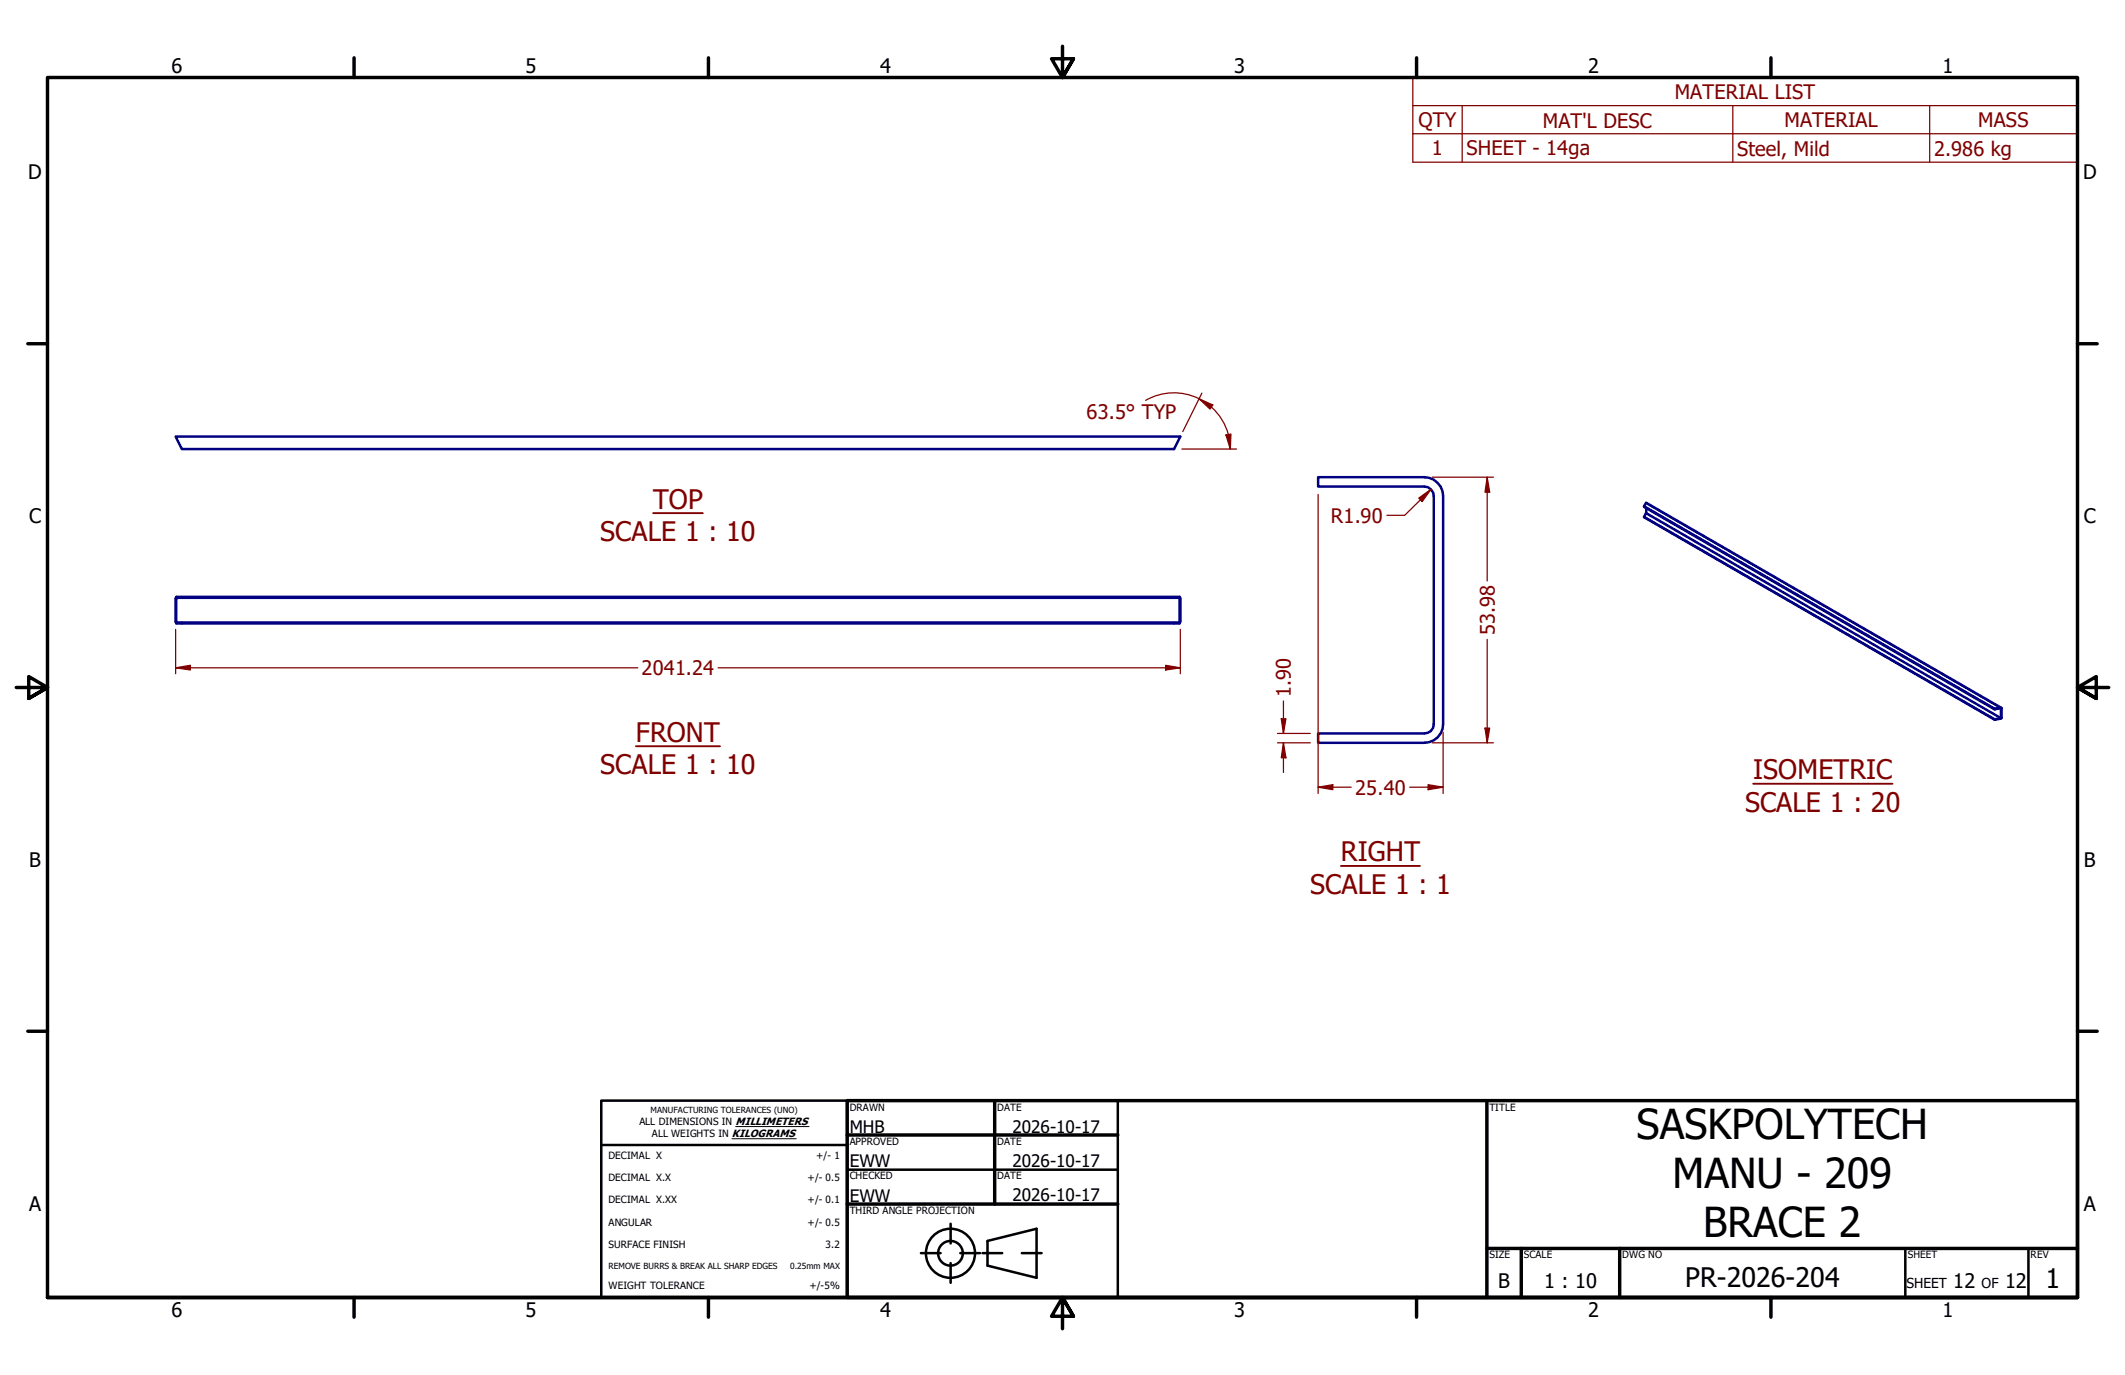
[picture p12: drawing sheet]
<svg xmlns="http://www.w3.org/2000/svg" width="432mm" height="279mm" viewBox="0 0 432 279" stroke-linecap="round" stroke-linejoin="round" font-family="sans-serif">
<!-- layer: Symbol (EDDT) -->
<path d="M132.7 104.3h10.1M129.2 151.6h17.1M356.2 159.3h28.4M272.5 176h16" fill="none" stroke="#800000" stroke-width=".38"/>
<!-- layer: Visible (EDDT) -->
<g fill="none" stroke="#000080" stroke-width=".51">
<path d="M35.7 88.7h204.1l-1.2 2.5h-201.6zM267.8 97h21.6a3.9 3.9 0 0 1 3.8 3.8v46.4a3.8 3.8 0 0 1-3.8 3.7h-21.6v-1.9h21.6a1.84 1.84 0 0 0 1.9-1.8v-46.4a1.95 1.95 0 0 0-1.9-1.9h-21.6zM334.1 105l71.2 41.2M334.1 102.9l71.2 41.1M334.5 103.2v1.1l-.4 .8 71.2 41.1M35.8 121.3h1.2v.2h-1.2v4.9l1.2 .1v.2h-1.2l-.1-.3v-4.9zM37 126.7h201.6M37 126.5h201.6M37 121.5h201.6M37 121.3h201.6M238.6 121.3h1.1l.1 .2v4.9l-.1 .3h-1.1v-.2l1.1-.1v-4.9h-1.1zM405.3 144l1.4-.1v2.1l-1.4 .2 1.3-.3v-2l-1.3 .2z"/>
<path d="M406.7 143.8l-72.2-41.6-.4 .7v.1l71.2 41.1"/>
</g>
<!-- layer: Visible Narrow (EDDT) -->
<path d="M334.5 104.3l72 41.6M334.5 102.2l72 41.6M334.5 104.2l72.1 41.7M406.5 143.9l.1 .1" fill="none" stroke="#000080" stroke-width=".38"/>
<!-- layer: Symbol (EDDT) -->
<path d="M287.1 21.5v-5.8h135v5.8M287.1 21.5h135v5.7M287.1 21.5v11.5h135v-5.8M287.1 27.2h135M297.1 21.5v11.5M352.1 21.5v11.5M392.1 21.5v11.5" fill="none" stroke="#800000" stroke-width=".25"/>
<!-- layer: Border (EDDT) -->
<g fill="none" stroke="#000" stroke-width=".7">
<path d="M71.9 11.7v4M144 11.7v4M215.9 9.4v6.3l-2.2-3.8h4.4l-2.2 3.8 2.2-3.8M287.8 11.7v4M359.9 11.7v4M5.7 69.8h4M422.1 69.8h4M3.3 139.7h6.4l-3.9-2.2v4.4l3.9-2.2-3.9 2.2M428.5 139.7h-6.4l3.9-2.2v4.4l-3.9-2.2 3.9 2.2M5.7 209.5h4M422.1 209.5h4M172.1 223.6h250v40.1h-250z"/>
<path d="M172.1 230.6h55M202.1 223.6v21.1M302.1 223.6v40.1M172.1 244.7h55M302.1 253.7h120M309.1 253.7v10M329.1 253.7v10M9.7 263.7v-248h412.4v248h-412.4h412.4M71.9 263.7v4M144 263.7v4M218.1 267.5l-2.2-3.8 2.2 3.8h-4.4l2.2-3.8v6.3M287.8 263.7v4"/>
<path d="M359.9 263.7v4"/>
</g>
<!-- layer: Title (EDDT) -->
<g fill="none" stroke="#000" stroke-width=".51">
<path d="M122.2 223.6h49.9v40.1h-49.9zM122.2 232.7h49.9M172.1 237.7h55M227.1 223.6v40.1M187.1 254.6h4M193.2 248.7v4M193.2 256.7v4M195.1 254.6h4M199.6 254.6h4M200.7 252.2l9.9-2.5v10l-9.9-2.5zM207.6 254.6h4M387.2 253.7v10"/>
<path d="M412.2 253.7v10"/>
<circle cx="193.1" cy="254.7" r="5"/>
<circle cx="193.1" cy="254.7" r="2.51"/>
</g>
<path d="M148.7 231.4h13.1M149.5 228.9h14.9" fill="none" stroke="#000" stroke-width=".2"/>
<!-- layer: Dimension (EDDT) -->
<path d="M35.7 135.7h3" fill="none" stroke="#800000" stroke-width=".25"/>
<path d="M35.7 135.7l3-.5v.9z" fill="#800000"/>
<path d="M35.7 135.7l3-.5v.9zM236.9 135.7h2.9" fill="none" stroke="#800000" stroke-width=".25"/>
<path d="M236.9 135.2l2.9 .5-2.9 .4z" fill="#800000"/>
<path d="M35.7 127.9v9M38.7 135.7h90.9M145.9 135.7h91M236.9 135.2l2.9 .5-2.9 .4zM239.8 127.9v9M267.8 160h3" fill="none" stroke="#800000" stroke-width=".25"/>
<path d="M267.8 160l3-.6v1.1z" fill="#800000"/>
<path d="M267.8 160l3-.6v1.1zM290.2 160h3" fill="none" stroke="#800000" stroke-width=".25"/>
<path d="M290.2 159.4l3 .6-3 .5z" fill="#800000"/>
<path d="M267.8 100.5v60.7M270.8 160h3.8M286.4 160h3.8M290.2 159.4l3 .6-3 .5zM293.2 148.8v12.4M302.2 148v2.9" fill="none" stroke="#800000" stroke-width=".25"/>
<path d="M301.8 148h.9l-.5 2.9z" fill="#800000"/>
<path d="M302.2 97v3M301.8 148h.9l-.5 2.9z" fill="none" stroke="#800000" stroke-width=".25"/>
<path d="M302.2 97l.5 3h-.9z" fill="#800000"/>
<path d="M243.6 81l2.5 1.7M291 97h12.5M302.2 97l.5 3h-.9zM302.2 100v18M302.2 129.9v18.1M291 150.9h12.5" fill="none" stroke="#800000" stroke-width=".25"/>
<path d="M243.6 81l2.8 1.3-.5 .8z" fill="#800000"/>
<path d="M243.6 81l2.8 1.3-.5 .8zM249.6 88.3l.4 2.9" fill="none" stroke="#800000" stroke-width=".25"/>
<path d="M249.1 88.4l1-.2-.1 3z" fill="#800000"/>
<path d="M244.2 79.9l-3.9 7.8M240.2 91.2h11.1M243.7 81a11.5 11.5 0 0 0-10.9 .4M246.1 82.7a11.5 11.5 0 0 1 3.5 5.6M249.1 88.4l1-.2-.1 3zM260.8 146v3" fill="none" stroke="#800000" stroke-width=".25"/>
<path d="M260.3 146h1l-.5 3z" fill="#800000"/>
<path d="M260.3 146h1l-.5 3zM260.8 150.9v3.1" fill="none" stroke="#800000" stroke-width=".25"/>
<path d="M260.8 150.9l.5 3.1h-1z" fill="#800000"/>
<path d="M290.8 99.4l-2.1 2.1M259.6 149h6.7M259.6 150.9h6.7M260.8 150.9l.5 3.1h-1zM260.8 142.4v3.6M260.8 154v3" fill="none" stroke="#800000" stroke-width=".25"/>
<path d="M288.3 101.2l2.5-1.8-1.8 2.5z" fill="#800000"/>
<path d="M288.3 101.2l2.5-1.8-1.8 2.5zM288.7 101.5l.7-.7-4 3.9h-3.6" fill="none" stroke="#800000" stroke-width=".25"/>
<g font-size="8.4">
<text x="332.5" y="231.4">SASKPOLYTECH</text>
<text x="339.9" y="241.4">MANU - 209</text>
<text x="346.1" y="251.4">BRACE 2</text>
</g>
<g font-size="5.5" fill="#800000">
<text x="132.7" y="103.4">TOP</text>
<text x="122" y="109.9">SCALE 1 : 10</text>
<text x="129.2" y="150.7">FRONT</text>
<text x="122" y="157.4">SCALE 1 : 10</text>
<text x="356.2" y="158.3">ISOMETRIC</text>
<text x="354.6" y="164.9">SCALE 1 : 20</text>
<text x="272.5" y="175">RIGHT</text>
<text x="266.3" y="181.6">SCALE 1 : 1</text>
</g>
<g font-size="5.5">
<text x="342.5" y="261.6">PR-2026-204</text>
<text x="415.7" y="261.7">1</text>
</g>
<g font-size="4.1">
<text x="34.9" y="14.7">6</text>
<text x="106.8" y="14.7">5</text>
<text x="178.8" y="14.7">4</text>
<text x="250.8" y="14.7">3</text>
<text x="322.7" y="14.7">2</text>
<text x="394.7" y="14.7">1</text>
<text x="5.7" y="36.4">D</text>
<text x="423.3" y="36.4">D</text>
<text x="5.9" y="106.3">C</text>
<text x="423.4" y="106.3">C</text>
<text x="5.9" y="176.1">B</text>
<text x="423.4" y="176.1">B</text>
<text x="5.9" y="246">A</text>
<text x="423.4" y="246">A</text>
<text x="304.4" y="261.7">B</text>
<text x="313.8" y="261.6">1 : 10</text>
<text x="396.9" y="261.6">12</text>
<text x="407.4" y="261.6">12</text>
<text x="34.9" y="267.7">6</text>
<text x="106.8" y="267.7">5</text>
<text x="178.8" y="267.7">4</text>
<text x="250.8" y="267.7">3</text>
<text x="322.7" y="267.7">2</text>
<text x="394.7" y="267.7">1</text>
</g>
<g font-size="4.1" fill="#800000">
<text x="340.3" y="20.1">MATERIAL LIST</text>
<text x="288.2" y="25.8">QTY</text>
<text x="313.5" y="25.9">MAT'L DESC</text>
<text x="362.6" y="25.8">MATERIAL</text>
<text x="402" y="25.8">MASS</text>
<text x="291" y="31.6">1</text>
<text x="298" y="31.6">SHEET - 14ga</text>
<text x="353" y="31.6">Steel, Mild</text>
<text x="393" y="31.6">2.986 kg</text>
<text x="220.8" y="85.2">63.5° TYP</text>
<text x="270.4" y="106.2">R1.90</text>
<text x="303.7" y="129.1" transform="rotate(-90 303.7 129.1)">53.98</text>
<text x="130.4" y="137.2">2041.24</text>
<text x="262.3" y="141.7" transform="rotate(-90 262.3 141.7)">1.90</text>
<text x="275.4" y="161.5">25.40</text>
</g>
<g font-size="3.5">
<text x="172.7" y="230.1">MHB</text>
<text x="205.7" y="230.1">2026-10-17</text>
<text x="172.7" y="237.2">EWW</text>
<text x="205.7" y="237.1">2026-10-17</text>
<text x="172.7" y="244.2">EWW</text>
<text x="205.7" y="244.1">2026-10-17</text>
</g>
<g font-size="2.8">
<text x="387.4" y="261.6">SHEET</text>
<text x="402.7" y="261.6">OF</text>
</g>
<g font-size="2">
<text x="172.7" y="225.7">DRAWN</text>
<text x="202.6" y="225.7">DATE</text>
<text x="302.6" y="225.7">TITLE</text>
<text x="129.9" y="228.6">ALL DIMENSIONS IN MILLIMETERS</text>
<text x="132.5" y="231.1">ALL WEIGHTS IN KILOGRAMS</text>
<text x="172.7" y="232.7">APPROVED</text>
<text x="202.6" y="232.7">DATE</text>
<text x="123.6" y="235.5">DECIMAL X</text>
<text x="123.6" y="240">DECIMAL X.X</text>
<text x="165.9" y="235.5">+/- 1</text>
<text x="172.7" y="239.6">CHECKED</text>
<text x="202.6" y="239.6">DATE</text>
<text x="123.6" y="244.5">DECIMAL X.XX</text>
<text x="164.1" y="240">+/- 0.5</text>
<text x="164.1" y="244.5">+/- 0.1</text>
<text x="123.6" y="249">ANGULAR</text>
<text x="164.1" y="249.1">+/- 0.5</text>
<text x="172.7" y="246.7">THIRD ANGLE PROJECTION</text>
<text x="123.6" y="253.6">SURFACE FINISH</text>
<text x="167.8" y="253.7">3.2</text>
<text x="302.6" y="255.7">SIZE</text>
<text x="309.6" y="255.7">SCALE</text>
<text x="329.6" y="255.7">DWG NO</text>
<text x="387.7" y="255.7">SHEET</text>
<text x="412.6" y="255.7">REV</text>
<text x="123.6" y="261.9">WEIGHT TOLERANCE</text>
<text x="164.5" y="262">+/-5%</text>
</g>
<g font-size="1.7">
<text x="132.2" y="226.2">MANUFACTURING TOLERANCES (UNO)</text>
<text x="123.6" y="257.9">REMOVE BURRS &amp; BREAK ALL SHARP EDGES</text>
<text x="160.5" y="257.9">0.25mm MAX</text>
</g>
</svg>
